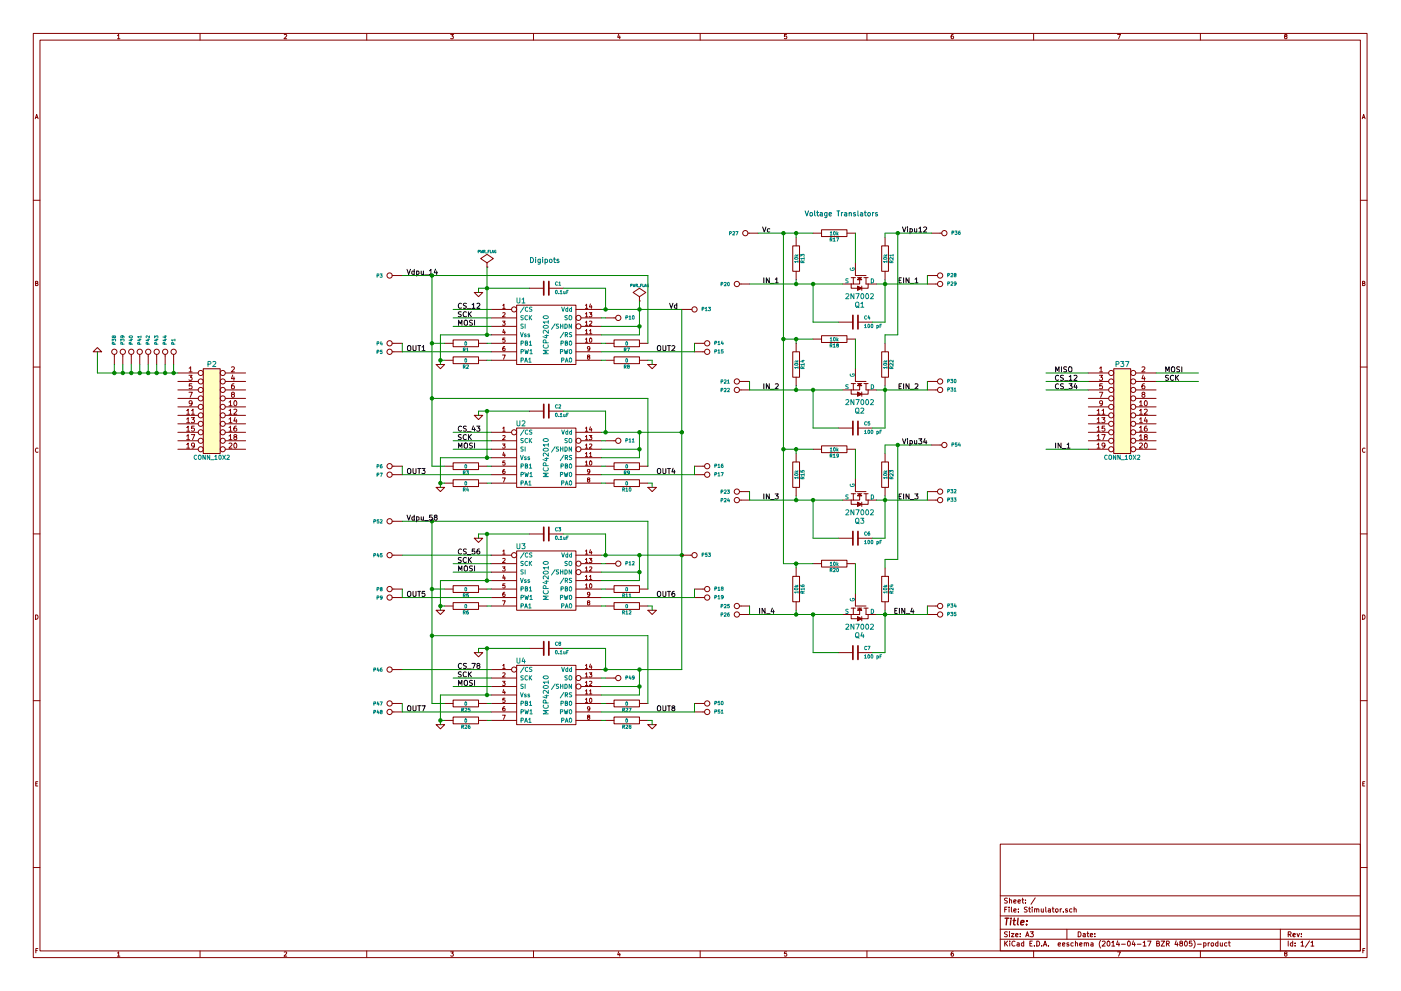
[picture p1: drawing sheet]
EESchema Schematic File Version 2
LIBS:power
LIBS:device
LIBS:transistors
LIBS:conn
LIBS:linear
LIBS:regul
LIBS:74xx
LIBS:cmos4000
LIBS:adc-dac
LIBS:memory
LIBS:xilinx
LIBS:special
LIBS:microcontrollers
LIBS:dsp
LIBS:microchip
LIBS:analog_switches
LIBS:motorola
LIBS:texas
LIBS:intel
LIBS:audio
LIBS:interface
LIBS:digital-audio
LIBS:philips
LIBS:display
LIBS:cypress
LIBS:siliconi
LIBS:opto
LIBS:atmel
LIBS:contrib
LIBS:valves
LIBS:ECUStimS
LIBS:Stimulator-cache
EELAYER 24 0
EELAYER END
$Descr A3 16535 11693
encoding utf-8
Sheet 1 1
Title ""
Date ""
Rev ""
Comp ""
Comment1 ""
Comment2 ""
Comment3 ""
Comment4 ""
$EndDescr
$Comp
L 2N7002 Q1
U 1 1
P 10150 3350
F 0 "Q1" V 10400 3350 60  0000 C CNN
F 1 "2N7002" V 10300 3350 60  0000 C CNN
F 2 "" H 10150 3350 60  0000 C CNN
F 3 "" H 10150 3350 60  0000 C CNN
	1    10150 3350
	0    1    1    0   
$EndComp
$Comp
L R R13
U 1 1
P 9400 3050
F 0 "R13" V 9480 3050 40  0000 C CNN
F 1 "10k" V 9407 3051 40  0000 C CNN
F 2 "" V 9330 3050 30  0000 C CNN
F 3 "" H 9400 3050 30  0000 C CNN
	1    9400 3050
	1    0    0    1   
$EndComp
Text Label 9200 3350 2    60   ~ 0
IN_1
Text Label 10850 3350 2    60   ~ 0
EIN_1
$Comp
L 2N7002 Q2
U 1 1
P 10150 4600
F 0 "Q2" V 10400 4600 60  0000 C CNN
F 1 "2N7002" V 10300 4600 60  0000 C CNN
F 2 "" H 10150 4600 60  0000 C CNN
F 3 "" H 10150 4600 60  0000 C CNN
	1    10150 4600
	0    1    1    0   
$EndComp
$Comp
L R R14
U 1 1
P 9400 4300
F 0 "R14" V 9480 4300 40  0000 C CNN
F 1 "10k" V 9407 4301 40  0000 C CNN
F 2 "" V 9330 4300 30  0000 C CNN
F 3 "" H 9400 4300 30  0000 C CNN
	1    9400 4300
	1    0    0    1   
$EndComp
Text Label 9200 4600 2    60   ~ 0
IN_2
Text Label 10850 4600 2    60   ~ 0
EIN_2
$Comp
L 2N7002 Q3
U 1 1
P 10150 5900
F 0 "Q3" V 10400 5900 60  0000 C CNN
F 1 "2N7002" V 10300 5900 60  0000 C CNN
F 2 "" H 10150 5900 60  0000 C CNN
F 3 "" H 10150 5900 60  0000 C CNN
	1    10150 5900
	0    1    1    0   
$EndComp
$Comp
L R R15
U 1 1
P 9400 5600
F 0 "R15" V 9480 5600 40  0000 C CNN
F 1 "10k" V 9407 5601 40  0000 C CNN
F 2 "" V 9330 5600 30  0000 C CNN
F 3 "" H 9400 5600 30  0000 C CNN
	1    9400 5600
	1    0    0    1   
$EndComp
Text Label 9200 5900 2    60   ~ 0
IN_3
Text Label 10850 5900 2    60   ~ 0
EIN_3
$Comp
L 2N7002 Q4
U 1 1
P 10150 7250
F 0 "Q4" V 10400 7250 60  0000 C CNN
F 1 "2N7002" V 10300 7250 60  0000 C CNN
F 2 "" H 10150 7250 60  0000 C CNN
F 3 "" H 10150 7250 60  0000 C CNN
	1    10150 7250
	0    1    1    0   
$EndComp
$Comp
L R R20
U 1 1
P 9850 6650
F 0 "R20" V 9930 6650 40  0000 C CNN
F 1 "10k" V 9857 6651 40  0000 C CNN
F 2 "" V 9780 6650 30  0000 C CNN
F 3 "" H 9850 6650 30  0000 C CNN
	1    9850 6650
	0    -1   1    0   
$EndComp
$Comp
L R R16
U 1 1
P 9400 6950
F 0 "R16" V 9480 6950 40  0000 C CNN
F 1 "10k" V 9407 6951 40  0000 C CNN
F 2 "" V 9330 6950 30  0000 C CNN
F 3 "" H 9400 6950 30  0000 C CNN
	1    9400 6950
	1    0    0    1   
$EndComp
Text Label 9150 7250 2    60   ~ 0
IN_4
Text Label 10800 7250 2    60   ~ 0
EIN_4
$Comp
L MCP42010 U1
U 1 1
P 6450 3950
F 0 "U1" H 6150 4350 60  0000 C CNN
F 1 "MCP42010" V 6450 3950 60  0000 C CNN
F 2 "" H 6450 3950 60  0000 C CNN
F 3 "" H 6450 3950 60  0000 C CNN
	1    6450 3950
	1    0    0    -1  
$EndComp
Text Label 9100 2750 2    60   ~ 0
Vc
$Comp
L C C1
U 1 1
P 6450 3400
F 0 "C1" V 6400 3500 40  0000 L CNN
F 1 "0.1uF" V 6500 3500 40  0000 L CNN
F 2 "" H 6488 3250 30  0000 C CNN
F 3 "" H 6450 3400 60  0000 C CNN
	1    6450 3400
	0    1    1    0   
$EndComp
$Comp
L GND #PWR01
U 1 1
P 5200 4300
F 0 "#PWR01" H 5200 4300 30  0001 C CNN
F 1 "GND" H 5200 4230 30  0001 C CNN
F 2 "" H 5200 4300 60  0000 C CNN
F 3 "" H 5200 4300 60  0000 C CNN
	1    5200 4300
	1    0    0    -1  
$EndComp
$Comp
L GND #PWR02
U 1 1
P 7700 4300
F 0 "#PWR02" H 7700 4300 30  0001 C CNN
F 1 "GND" H 7700 4230 30  0001 C CNN
F 2 "" H 7700 4300 60  0000 C CNN
F 3 "" H 7700 4300 60  0000 C CNN
	1    7700 4300
	1    0    0    -1  
$EndComp
$Comp
L MCP42010 U2
U 1 1
P 6450 5400
F 0 "U2" H 6150 5800 60  0000 C CNN
F 1 "MCP42010" V 6450 5400 60  0000 C CNN
F 2 "" H 6450 5400 60  0000 C CNN
F 3 "" H 6450 5400 60  0000 C CNN
	1    6450 5400
	1    0    0    -1  
$EndComp
$Comp
L GND #PWR03
U 1 1
P 5200 5750
F 0 "#PWR03" H 5200 5750 30  0001 C CNN
F 1 "GND" H 5200 5680 30  0001 C CNN
F 2 "" H 5200 5750 60  0000 C CNN
F 3 "" H 5200 5750 60  0000 C CNN
	1    5200 5750
	1    0    0    -1  
$EndComp
$Comp
L GND #PWR04
U 1 1
P 7700 5750
F 0 "#PWR04" H 7700 5750 30  0001 C CNN
F 1 "GND" H 7700 5680 30  0001 C CNN
F 2 "" H 7700 5750 60  0000 C CNN
F 3 "" H 7700 5750 60  0000 C CNN
	1    7700 5750
	1    0    0    -1  
$EndComp
$Comp
L MCP42010 U3
U 1 1
P 6450 6850
F 0 "U3" H 6150 7250 60  0000 C CNN
F 1 "MCP42010" V 6450 6850 60  0000 C CNN
F 2 "" H 6450 6850 60  0000 C CNN
F 3 "" H 6450 6850 60  0000 C CNN
	1    6450 6850
	1    0    0    -1  
$EndComp
$Comp
L GND #PWR05
U 1 1
P 5200 7200
F 0 "#PWR05" H 5200 7200 30  0001 C CNN
F 1 "GND" H 5200 7130 30  0001 C CNN
F 2 "" H 5200 7200 60  0000 C CNN
F 3 "" H 5200 7200 60  0000 C CNN
	1    5200 7200
	1    0    0    -1  
$EndComp
$Comp
L GND #PWR06
U 1 1
P 7700 7200
F 0 "#PWR06" H 7700 7200 30  0001 C CNN
F 1 "GND" H 7700 7130 30  0001 C CNN
F 2 "" H 7700 7200 60  0000 C CNN
F 3 "" H 7700 7200 60  0000 C CNN
	1    7700 7200
	1    0    0    -1  
$EndComp
Text Label 5400 3750 0    60   ~ 0
SCK
Text Label 5400 3850 0    60   ~ 0
MOSI
Text Label 5400 5200 0    60   ~ 0
SCK
Text Label 5400 5300 0    60   ~ 0
MOSI
Text Label 5400 6650 0    60   ~ 0
SCK
Text Label 5400 6750 0    60   ~ 0
MOSI
Text Label 5400 3650 0    60   ~ 0
CS_12
Text Label 5400 5100 0    60   ~ 0
CS_43
Text Label 5400 6550 0    60   ~ 0
CS_56
$Comp
L GND #PWR07
U 1 1
P 5650 3450
F 0 "#PWR07" H 5650 3450 30  0001 C CNN
F 1 "GND" H 5650 3380 30  0001 C CNN
F 2 "" H 5650 3450 60  0000 C CNN
F 3 "" H 5650 3450 60  0000 C CNN
	1    5650 3450
	1    0    0    -1  
$EndComp
$Comp
L GND #PWR08
U 1 1
P 5650 4900
F 0 "#PWR08" H 5650 4900 30  0001 C CNN
F 1 "GND" H 5650 4830 30  0001 C CNN
F 2 "" H 5650 4900 60  0000 C CNN
F 3 "" H 5650 4900 60  0000 C CNN
	1    5650 4900
	1    0    0    -1  
$EndComp
$Comp
L GND #PWR09
U 1 1
P 5650 6350
F 0 "#PWR09" H 5650 6350 30  0001 C CNN
F 1 "GND" H 5650 6280 30  0001 C CNN
F 2 "" H 5650 6350 60  0000 C CNN
F 3 "" H 5650 6350 60  0000 C CNN
	1    5650 6350
	1    0    0    -1  
$EndComp
Text Label 10650 2750 0    60   ~ 0
Vipu12
Text Label 4800 4150 0    60   ~ 0
OUT1
Text Label 7750 4150 0    60   ~ 0
OUT2
Text Label 4800 5600 0    60   ~ 0
OUT3
Text Label 7750 5600 0    60   ~ 0
OUT4
Text Label 4800 7050 0    60   ~ 0
OUT5
Text Label 7750 7050 0    60   ~ 0
OUT6
Text Label 7900 3650 0    60   ~ 0
Vd
Text Label 4800 3250 0    60   ~ 0
Vdpu_14
Text Notes 9500 2550 0    60   ~ 0
Voltage Translators
Text Notes 6250 3100 0    60   ~ 0
Digipots
$Comp
L R R19
U 1 1
P 9850 5300
F 0 "R19" V 9930 5300 40  0000 C CNN
F 1 "10k" V 9857 5301 40  0000 C CNN
F 2 "" V 9780 5300 30  0000 C CNN
F 3 "" H 9850 5300 30  0000 C CNN
	1    9850 5300
	0    -1   1    0   
$EndComp
$Comp
L R R18
U 1 1
P 9850 4000
F 0 "R18" V 9930 4000 40  0000 C CNN
F 1 "10k" V 9857 4001 40  0000 C CNN
F 2 "" V 9780 4000 30  0000 C CNN
F 3 "" H 9850 4000 30  0000 C CNN
	1    9850 4000
	0    -1   1    0   
$EndComp
$Comp
L R R17
U 1 1
P 9850 2750
F 0 "R17" V 9930 2750 40  0000 C CNN
F 1 "10k" V 9857 2751 40  0000 C CNN
F 2 "" V 9780 2750 30  0000 C CNN
F 3 "" H 9850 2750 30  0000 C CNN
	1    9850 2750
	0    -1   1    0   
$EndComp
$Comp
L R R24
U 1 1
P 10450 6950
F 0 "R24" V 10530 6950 40  0000 C CNN
F 1 "10k" V 10457 6951 40  0000 C CNN
F 2 "" V 10380 6950 30  0000 C CNN
F 3 "" H 10450 6950 30  0000 C CNN
	1    10450 6950
	1    0    0    1   
$EndComp
$Comp
L R R23
U 1 1
P 10450 5600
F 0 "R23" V 10530 5600 40  0000 C CNN
F 1 "10k" V 10457 5601 40  0000 C CNN
F 2 "" V 10380 5600 30  0000 C CNN
F 3 "" H 10450 5600 30  0000 C CNN
	1    10450 5600
	1    0    0    1   
$EndComp
$Comp
L R R22
U 1 1
P 10450 4300
F 0 "R22" V 10530 4300 40  0000 C CNN
F 1 "10k" V 10457 4301 40  0000 C CNN
F 2 "" V 10380 4300 30  0000 C CNN
F 3 "" H 10450 4300 30  0000 C CNN
	1    10450 4300
	1    0    0    1   
$EndComp
$Comp
L R R21
U 1 1
P 10450 3050
F 0 "R21" V 10530 3050 40  0000 C CNN
F 1 "10k" V 10457 3051 40  0000 C CNN
F 2 "" V 10380 3050 30  0000 C CNN
F 3 "" H 10450 3050 30  0000 C CNN
	1    10450 3050
	1    0    0    1   
$EndComp
$Comp
L R R1
U 1 1
P 5500 4050
F 0 "R1" V 5580 4050 40  0000 C CNN
F 1 "0" V 5507 4051 40  0000 C CNN
F 2 "" V 5430 4050 30  0000 C CNN
F 3 "" H 5500 4050 30  0000 C CNN
	1    5500 4050
	0    -1   1    0   
$EndComp
$Comp
L C C2
U 1 1
P 6450 4850
F 0 "C2" V 6400 4950 40  0000 L CNN
F 1 "0.1uF" V 6500 4950 40  0000 L CNN
F 2 "" H 6488 4700 30  0000 C CNN
F 3 "" H 6450 4850 60  0000 C CNN
	1    6450 4850
	0    1    1    0   
$EndComp
$Comp
L C C3
U 1 1
P 6450 6300
F 0 "C3" V 6400 6400 40  0000 L CNN
F 1 "0.1uF" V 6500 6400 40  0000 L CNN
F 2 "" H 6488 6150 30  0000 C CNN
F 3 "" H 6450 6300 60  0000 C CNN
	1    6450 6300
	0    1    1    0   
$EndComp
$Comp
L R R2
U 1 1
P 5500 4250
F 0 "R2" V 5580 4250 40  0000 C CNN
F 1 "0" V 5507 4251 40  0000 C CNN
F 2 "" V 5430 4250 30  0000 C CNN
F 3 "" H 5500 4250 30  0000 C CNN
	1    5500 4250
	0    -1   1    0   
$EndComp
$Comp
L R R8
U 1 1
P 7400 4250
F 0 "R8" V 7480 4250 40  0000 C CNN
F 1 "0" V 7407 4251 40  0000 C CNN
F 2 "" V 7330 4250 30  0000 C CNN
F 3 "" H 7400 4250 30  0000 C CNN
	1    7400 4250
	0    -1   1    0   
$EndComp
$Comp
L R R7
U 1 1
P 7400 4050
F 0 "R7" V 7480 4050 40  0000 C CNN
F 1 "0" V 7407 4051 40  0000 C CNN
F 2 "" V 7330 4050 30  0000 C CNN
F 3 "" H 7400 4050 30  0000 C CNN
	1    7400 4050
	0    -1   1    0   
$EndComp
$Comp
L R R3
U 1 1
P 5500 5500
F 0 "R3" V 5580 5500 40  0000 C CNN
F 1 "0" V 5507 5501 40  0000 C CNN
F 2 "" V 5430 5500 30  0000 C CNN
F 3 "" H 5500 5500 30  0000 C CNN
	1    5500 5500
	0    -1   1    0   
$EndComp
$Comp
L R R4
U 1 1
P 5500 5700
F 0 "R4" V 5580 5700 40  0000 C CNN
F 1 "0" V 5507 5701 40  0000 C CNN
F 2 "" V 5430 5700 30  0000 C CNN
F 3 "" H 5500 5700 30  0000 C CNN
	1    5500 5700
	0    -1   1    0   
$EndComp
$Comp
L R R9
U 1 1
P 7400 5500
F 0 "R9" V 7480 5500 40  0000 C CNN
F 1 "0" V 7407 5501 40  0000 C CNN
F 2 "" V 7330 5500 30  0000 C CNN
F 3 "" H 7400 5500 30  0000 C CNN
	1    7400 5500
	0    -1   1    0   
$EndComp
$Comp
L R R10
U 1 1
P 7400 5700
F 0 "R10" V 7480 5700 40  0000 C CNN
F 1 "0" V 7407 5701 40  0000 C CNN
F 2 "" V 7330 5700 30  0000 C CNN
F 3 "" H 7400 5700 30  0000 C CNN
	1    7400 5700
	0    -1   1    0   
$EndComp
$Comp
L R R5
U 1 1
P 5500 6950
F 0 "R5" V 5580 6950 40  0000 C CNN
F 1 "0" V 5507 6951 40  0000 C CNN
F 2 "" V 5430 6950 30  0000 C CNN
F 3 "" H 5500 6950 30  0000 C CNN
	1    5500 6950
	0    -1   1    0   
$EndComp
$Comp
L R R6
U 1 1
P 5500 7150
F 0 "R6" V 5580 7150 40  0000 C CNN
F 1 "0" V 5507 7151 40  0000 C CNN
F 2 "" V 5430 7150 30  0000 C CNN
F 3 "" H 5500 7150 30  0000 C CNN
	1    5500 7150
	0    -1   1    0   
$EndComp
$Comp
L R R12
U 1 1
P 7400 7150
F 0 "R12" V 7480 7150 40  0000 C CNN
F 1 "0" V 7407 7151 40  0000 C CNN
F 2 "" V 7330 7150 30  0000 C CNN
F 3 "" H 7400 7150 30  0000 C CNN
	1    7400 7150
	0    -1   1    0   
$EndComp
$Comp
L R R11
U 1 1
P 7400 6950
F 0 "R11" V 7480 6950 40  0000 C CNN
F 1 "0" V 7407 6951 40  0000 C CNN
F 2 "" V 7330 6950 30  0000 C CNN
F 3 "" H 7400 6950 30  0000 C CNN
	1    7400 6950
	0    -1   1    0   
$EndComp
$Comp
L PWR_FLAG #FLG010
U 1 1
P 7550 3550
F 0 "#FLG010" H 7550 3645 30  0001 C CNN
F 1 "PWR_FLAG" H 7550 3730 30  0000 C CNN
F 2 "" H 7550 3550 60  0000 C CNN
F 3 "" H 7550 3550 60  0000 C CNN
	1    7550 3550
	1    0    0    -1  
$EndComp
$Comp
L PWR_FLAG #FLG011
U 1 1
P 5750 3150
F 0 "#FLG011" H 5750 3245 30  0001 C CNN
F 1 "PWR_FLAG" H 5750 3330 30  0000 C CNN
F 2 "" H 5750 3150 60  0000 C CNN
F 3 "" H 5750 3150 60  0000 C CNN
	1    5750 3150
	1    0    0    -1  
$EndComp
$Comp
L CONN_10X2 P2
U 1 1
P 2500 4850
F 0 "P2" H 2500 5400 60  0000 C CNN
F 1 "CONN_10X2" H 2500 4300 50  0000 C CNN
F 2 "" H 2500 4850 60  0000 C CNN
F 3 "" H 2500 4850 60  0000 C CNN
	1    2500 4850
	1    0    0    -1  
$EndComp
$Comp
L CONN_10X2 P37
U 1 1
P 13250 4850
F 0 "P37" H 13250 5400 60  0000 C CNN
F 1 "CONN_10X2" H 13250 4300 50  0000 C CNN
F 2 "" H 13250 4850 60  0000 C CNN
F 3 "" H 13250 4850 60  0000 C CNN
	1    13250 4850
	1    0    0    -1  
$EndComp
Text Label 12450 4400 0    60   ~ 0
MISO
Text Label 12450 4500 0    60   ~ 0
CS_12
Text Label 12450 4600 0    60   ~ 0
CS_34
Text Label 13750 4400 0    60   ~ 0
MOSI
$Comp
L C C4
U 1 1
P 10100 3800
F 0 "C4" V 10050 3900 40  0000 L CNN
F 1 "100 pF" V 10150 3900 40  0000 L CNN
F 2 "" H 10138 3650 30  0000 C CNN
F 3 "" H 10100 3800 60  0000 C CNN
	1    10100 3800
	0    1    1    0   
$EndComp
$Comp
L C C5
U 1 1
P 10100 5050
F 0 "C5" V 10050 5150 40  0000 L CNN
F 1 "100 pF" V 10150 5150 40  0000 L CNN
F 2 "" H 10138 4900 30  0000 C CNN
F 3 "" H 10100 5050 60  0000 C CNN
	1    10100 5050
	0    1    1    0   
$EndComp
$Comp
L C C6
U 1 1
P 10100 6350
F 0 "C6" V 10050 6450 40  0000 L CNN
F 1 "100 pF" V 10150 6450 40  0000 L CNN
F 2 "" H 10138 6200 30  0000 C CNN
F 3 "" H 10100 6350 60  0000 C CNN
	1    10100 6350
	0    1    1    0   
$EndComp
$Comp
L C C7
U 1 1
P 10100 7700
F 0 "C7" V 10050 7800 40  0000 L CNN
F 1 "100 pF" V 10150 7800 40  0000 L CNN
F 2 "" H 10138 7550 30  0000 C CNN
F 3 "" H 10100 7700 60  0000 C CNN
	1    10100 7700
	0    1    1    0   
$EndComp
Text Label 13750 4500 0    60   ~ 0
SCK
Text Label 12450 5300 0    60   ~ 0
IN_1
$Comp
L CONN_1 P10
U 1 1
P 7300 3750
F 0 "P10" H 7380 3750 40  0000 L CNN
F 1 "CONN_1" H 7300 3805 30  0001 C CNN
F 2 "" H 7300 3750 60  0000 C CNN
F 3 "" H 7300 3750 60  0000 C CNN
	1    7300 3750
	1    0    0    -1  
$EndComp
$Comp
L CONN_1 P11
U 1 1
P 7300 5200
F 0 "P11" H 7380 5200 40  0000 L CNN
F 1 "CONN_1" H 7300 5255 30  0001 C CNN
F 2 "" H 7300 5200 60  0000 C CNN
F 3 "" H 7300 5200 60  0000 C CNN
	1    7300 5200
	1    0    0    -1  
$EndComp
$Comp
L CONN_1 P12
U 1 1
P 7300 6650
F 0 "P12" H 7380 6650 40  0000 L CNN
F 1 "CONN_1" H 7300 6705 30  0001 C CNN
F 2 "" H 7300 6650 60  0000 C CNN
F 3 "" H 7300 6650 60  0000 C CNN
	1    7300 6650
	1    0    0    -1  
$EndComp
$Comp
L CONN_1 P36
U 1 1
P 11150 2750
F 0 "P36" H 11230 2750 40  0000 L CNN
F 1 "CONN_1" H 11150 2805 30  0001 C CNN
F 2 "" H 11150 2750 60  0000 C CNN
F 3 "" H 11150 2750 60  0000 C CNN
	1    11150 2750
	1    0    0    -1  
$EndComp
$Comp
L CONN_1 P27
U 1 1
P 8800 2750
F 0 "P27" H 8880 2750 40  0000 L CNN
F 1 "CONN_1" H 8800 2805 30  0001 C CNN
F 2 "" H 8800 2750 60  0000 C CNN
F 3 "" H 8800 2750 60  0000 C CNN
	1    8800 2750
	-1   0    0    1   
$EndComp
$Comp
L CONN_1 P3
U 1 1
P 4600 3250
F 0 "P3" H 4680 3250 40  0000 L CNN
F 1 "CONN_1" H 4600 3305 30  0001 C CNN
F 2 "" H 4600 3250 60  0000 C CNN
F 3 "" H 4600 3250 60  0000 C CNN
	1    4600 3250
	-1   0    0    1   
$EndComp
$Comp
L CONN_1 P13
U 1 1
P 8200 3650
F 0 "P13" H 8280 3650 40  0000 L CNN
F 1 "CONN_1" H 8200 3705 30  0001 C CNN
F 2 "" H 8200 3650 60  0000 C CNN
F 3 "" H 8200 3650 60  0000 C CNN
	1    8200 3650
	1    0    0    -1  
$EndComp
$Comp
L GND #PWR012
U 1 1
P 1150 4150
F 0 "#PWR012" H 1150 4150 30  0001 C CNN
F 1 "GND" H 1150 4080 30  0001 C CNN
F 2 "" H 1150 4150 60  0000 C CNN
F 3 "" H 1150 4150 60  0000 C CNN
	1    1150 4150
	-1   0    0    1   
$EndComp
$Comp
L CONN_1 P29
U 1 1
P 11100 3350
F 0 "P29" H 11180 3350 40  0000 L CNN
F 1 "CONN_1" H 11100 3405 30  0001 C CNN
F 2 "" H 11100 3350 60  0000 C CNN
F 3 "" H 11100 3350 60  0000 C CNN
	1    11100 3350
	1    0    0    -1  
$EndComp
$Comp
L CONN_1 P28
U 1 1
P 11100 3250
F 0 "P28" H 11180 3250 40  0000 L CNN
F 1 "CONN_1" H 11100 3305 30  0001 C CNN
F 2 "" H 11100 3250 60  0000 C CNN
F 3 "" H 11100 3250 60  0000 C CNN
	1    11100 3250
	1    0    0    -1  
$EndComp
$Comp
L CONN_1 P31
U 1 1
P 11100 4600
F 0 "P31" H 11180 4600 40  0000 L CNN
F 1 "CONN_1" H 11100 4655 30  0001 C CNN
F 2 "" H 11100 4600 60  0000 C CNN
F 3 "" H 11100 4600 60  0000 C CNN
	1    11100 4600
	1    0    0    -1  
$EndComp
$Comp
L CONN_1 P30
U 1 1
P 11100 4500
F 0 "P30" H 11180 4500 40  0000 L CNN
F 1 "CONN_1" H 11100 4555 30  0001 C CNN
F 2 "" H 11100 4500 60  0000 C CNN
F 3 "" H 11100 4500 60  0000 C CNN
	1    11100 4500
	1    0    0    -1  
$EndComp
$Comp
L CONN_1 P33
U 1 1
P 11100 5900
F 0 "P33" H 11180 5900 40  0000 L CNN
F 1 "CONN_1" H 11100 5955 30  0001 C CNN
F 2 "" H 11100 5900 60  0000 C CNN
F 3 "" H 11100 5900 60  0000 C CNN
	1    11100 5900
	1    0    0    -1  
$EndComp
$Comp
L CONN_1 P32
U 1 1
P 11100 5800
F 0 "P32" H 11180 5800 40  0000 L CNN
F 1 "CONN_1" H 11100 5855 30  0001 C CNN
F 2 "" H 11100 5800 60  0000 C CNN
F 3 "" H 11100 5800 60  0000 C CNN
	1    11100 5800
	1    0    0    -1  
$EndComp
$Comp
L CONN_1 P35
U 1 1
P 11100 7250
F 0 "P35" H 11180 7250 40  0000 L CNN
F 1 "CONN_1" H 11100 7305 30  0001 C CNN
F 2 "" H 11100 7250 60  0000 C CNN
F 3 "" H 11100 7250 60  0000 C CNN
	1    11100 7250
	1    0    0    -1  
$EndComp
$Comp
L CONN_1 P34
U 1 1
P 11100 7150
F 0 "P34" H 11180 7150 40  0000 L CNN
F 1 "CONN_1" H 11100 7205 30  0001 C CNN
F 2 "" H 11100 7150 60  0000 C CNN
F 3 "" H 11100 7150 60  0000 C CNN
	1    11100 7150
	1    0    0    -1  
$EndComp
$Comp
L CONN_1 P1
U 1 1
P 2050 4150
F 0 "P1" H 2130 4150 40  0000 L CNN
F 1 "CONN_1" H 2050 4205 30  0001 C CNN
F 2 "" H 2050 4150 60  0000 C CNN
F 3 "" H 2050 4150 60  0000 C CNN
	1    2050 4150
	0    -1   -1   0   
$EndComp
$Comp
L CONN_1 P15
U 1 1
P 8350 4150
F 0 "P15" H 8430 4150 40  0000 L CNN
F 1 "CONN_1" H 8350 4205 30  0001 C CNN
F 2 "" H 8350 4150 60  0000 C CNN
F 3 "" H 8350 4150 60  0000 C CNN
	1    8350 4150
	1    0    0    -1  
$EndComp
$Comp
L CONN_1 P17
U 1 1
P 8350 5600
F 0 "P17" H 8430 5600 40  0000 L CNN
F 1 "CONN_1" H 8350 5655 30  0001 C CNN
F 2 "" H 8350 5600 60  0000 C CNN
F 3 "" H 8350 5600 60  0000 C CNN
	1    8350 5600
	1    0    0    -1  
$EndComp
$Comp
L CONN_1 P19
U 1 1
P 8350 7050
F 0 "P19" H 8430 7050 40  0000 L CNN
F 1 "CONN_1" H 8350 7105 30  0001 C CNN
F 2 "" H 8350 7050 60  0000 C CNN
F 3 "" H 8350 7050 60  0000 C CNN
	1    8350 7050
	1    0    0    -1  
$EndComp
$Comp
L CONN_1 P5
U 1 1
P 4600 4150
F 0 "P5" H 4680 4150 40  0000 L CNN
F 1 "CONN_1" H 4600 4205 30  0001 C CNN
F 2 "" H 4600 4150 60  0000 C CNN
F 3 "" H 4600 4150 60  0000 C CNN
	1    4600 4150
	-1   0    0    1   
$EndComp
$Comp
L CONN_1 P7
U 1 1
P 4600 5600
F 0 "P7" H 4680 5600 40  0000 L CNN
F 1 "CONN_1" H 4600 5655 30  0001 C CNN
F 2 "" H 4600 5600 60  0000 C CNN
F 3 "" H 4600 5600 60  0000 C CNN
	1    4600 5600
	-1   0    0    1   
$EndComp
$Comp
L CONN_1 P9
U 1 1
P 4600 7050
F 0 "P9" H 4680 7050 40  0000 L CNN
F 1 "CONN_1" H 4600 7105 30  0001 C CNN
F 2 "" H 4600 7050 60  0000 C CNN
F 3 "" H 4600 7050 60  0000 C CNN
	1    4600 7050
	-1   0    0    1   
$EndComp
$Comp
L CONN_1 P20
U 1 1
P 8700 3350
F 0 "P20" H 8780 3350 40  0000 L CNN
F 1 "CONN_1" H 8700 3405 30  0001 C CNN
F 2 "" H 8700 3350 60  0000 C CNN
F 3 "" H 8700 3350 60  0000 C CNN
	1    8700 3350
	-1   0    0    1   
$EndComp
$Comp
L CONN_1 P22
U 1 1
P 8700 4600
F 0 "P22" H 8780 4600 40  0000 L CNN
F 1 "CONN_1" H 8700 4655 30  0001 C CNN
F 2 "" H 8700 4600 60  0000 C CNN
F 3 "" H 8700 4600 60  0000 C CNN
	1    8700 4600
	-1   0    0    1   
$EndComp
$Comp
L CONN_1 P24
U 1 1
P 8700 5900
F 0 "P24" H 8780 5900 40  0000 L CNN
F 1 "CONN_1" H 8700 5955 30  0001 C CNN
F 2 "" H 8700 5900 60  0000 C CNN
F 3 "" H 8700 5900 60  0000 C CNN
	1    8700 5900
	-1   0    0    1   
$EndComp
$Comp
L CONN_1 P26
U 1 1
P 8700 7250
F 0 "P26" H 8780 7250 40  0000 L CNN
F 1 "CONN_1" H 8700 7305 30  0001 C CNN
F 2 "" H 8700 7250 60  0000 C CNN
F 3 "" H 8700 7250 60  0000 C CNN
	1    8700 7250
	-1   0    0    1   
$EndComp
$Comp
L CONN_1 P21
U 1 1
P 8700 4500
F 0 "P21" H 8780 4500 40  0000 L CNN
F 1 "CONN_1" H 8700 4555 30  0001 C CNN
F 2 "" H 8700 4500 60  0000 C CNN
F 3 "" H 8700 4500 60  0000 C CNN
	1    8700 4500
	-1   0    0    1   
$EndComp
$Comp
L CONN_1 P23
U 1 1
P 8700 5800
F 0 "P23" H 8780 5800 40  0000 L CNN
F 1 "CONN_1" H 8700 5855 30  0001 C CNN
F 2 "" H 8700 5800 60  0000 C CNN
F 3 "" H 8700 5800 60  0000 C CNN
	1    8700 5800
	-1   0    0    1   
$EndComp
$Comp
L CONN_1 P25
U 1 1
P 8700 7150
F 0 "P25" H 8780 7150 40  0000 L CNN
F 1 "CONN_1" H 8700 7205 30  0001 C CNN
F 2 "" H 8700 7150 60  0000 C CNN
F 3 "" H 8700 7150 60  0000 C CNN
	1    8700 7150
	-1   0    0    1   
$EndComp
$Comp
L CONN_1 P4
U 1 1
P 4600 4050
F 0 "P4" H 4680 4050 40  0000 L CNN
F 1 "CONN_1" H 4600 4105 30  0001 C CNN
F 2 "" H 4600 4050 60  0000 C CNN
F 3 "" H 4600 4050 60  0000 C CNN
	1    4600 4050
	-1   0    0    1   
$EndComp
$Comp
L CONN_1 P6
U 1 1
P 4600 5500
F 0 "P6" H 4680 5500 40  0000 L CNN
F 1 "CONN_1" H 4600 5555 30  0001 C CNN
F 2 "" H 4600 5500 60  0000 C CNN
F 3 "" H 4600 5500 60  0000 C CNN
	1    4600 5500
	-1   0    0    1   
$EndComp
$Comp
L CONN_1 P8
U 1 1
P 4600 6950
F 0 "P8" H 4680 6950 40  0000 L CNN
F 1 "CONN_1" H 4600 7005 30  0001 C CNN
F 2 "" H 4600 6950 60  0000 C CNN
F 3 "" H 4600 6950 60  0000 C CNN
	1    4600 6950
	-1   0    0    1   
$EndComp
$Comp
L CONN_1 P18
U 1 1
P 8350 6950
F 0 "P18" H 8430 6950 40  0000 L CNN
F 1 "CONN_1" H 8350 7005 30  0001 C CNN
F 2 "" H 8350 6950 60  0000 C CNN
F 3 "" H 8350 6950 60  0000 C CNN
	1    8350 6950
	1    0    0    -1  
$EndComp
$Comp
L CONN_1 P16
U 1 1
P 8350 5500
F 0 "P16" H 8430 5500 40  0000 L CNN
F 1 "CONN_1" H 8350 5555 30  0001 C CNN
F 2 "" H 8350 5500 60  0000 C CNN
F 3 "" H 8350 5500 60  0000 C CNN
	1    8350 5500
	1    0    0    -1  
$EndComp
$Comp
L CONN_1 P14
U 1 1
P 8350 4050
F 0 "P14" H 8430 4050 40  0000 L CNN
F 1 "CONN_1" H 8350 4105 30  0001 C CNN
F 2 "" H 8350 4050 60  0000 C CNN
F 3 "" H 8350 4050 60  0000 C CNN
	1    8350 4050
	1    0    0    -1  
$EndComp
$Comp
L MCP42010 U4
U 1 1
P 6450 8200
F 0 "U4" H 6150 8600 60  0000 C CNN
F 1 "MCP42010" V 6450 8200 60  0000 C CNN
F 2 "" H 6450 8200 60  0000 C CNN
F 3 "" H 6450 8200 60  0000 C CNN
	1    6450 8200
	1    0    0    -1  
$EndComp
$Comp
L GND #PWR013
U 1 1
P 5200 8550
F 0 "#PWR013" H 5200 8550 30  0001 C CNN
F 1 "GND" H 5200 8480 30  0001 C CNN
F 2 "" H 5200 8550 60  0000 C CNN
F 3 "" H 5200 8550 60  0000 C CNN
	1    5200 8550
	1    0    0    -1  
$EndComp
$Comp
L GND #PWR014
U 1 1
P 7700 8550
F 0 "#PWR014" H 7700 8550 30  0001 C CNN
F 1 "GND" H 7700 8480 30  0001 C CNN
F 2 "" H 7700 8550 60  0000 C CNN
F 3 "" H 7700 8550 60  0000 C CNN
	1    7700 8550
	1    0    0    -1  
$EndComp
Text Label 5400 8000 0    60   ~ 0
SCK
Text Label 5400 8100 0    60   ~ 0
MOSI
Text Label 5400 7900 0    60   ~ 0
CS_78
$Comp
L GND #PWR015
U 1 1
P 5650 7700
F 0 "#PWR015" H 5650 7700 30  0001 C CNN
F 1 "GND" H 5650 7630 30  0001 C CNN
F 2 "" H 5650 7700 60  0000 C CNN
F 3 "" H 5650 7700 60  0000 C CNN
	1    5650 7700
	1    0    0    -1  
$EndComp
Text Label 4800 8400 0    60   ~ 0
OUT7
Text Label 7750 8400 0    60   ~ 0
OUT8
$Comp
L C C8
U 1 1
P 6450 7650
F 0 "C8" V 6400 7750 40  0000 L CNN
F 1 "0.1uF" V 6500 7750 40  0000 L CNN
F 2 "" H 6488 7500 30  0000 C CNN
F 3 "" H 6450 7650 60  0000 C CNN
	1    6450 7650
	0    1    1    0   
$EndComp
$Comp
L R R25
U 1 1
P 5500 8300
F 0 "R25" V 5580 8300 40  0000 C CNN
F 1 "0" V 5507 8301 40  0000 C CNN
F 2 "" V 5430 8300 30  0000 C CNN
F 3 "" H 5500 8300 30  0000 C CNN
	1    5500 8300
	0    -1   1    0   
$EndComp
$Comp
L R R26
U 1 1
P 5500 8500
F 0 "R26" V 5580 8500 40  0000 C CNN
F 1 "0" V 5507 8501 40  0000 C CNN
F 2 "" V 5430 8500 30  0000 C CNN
F 3 "" H 5500 8500 30  0000 C CNN
	1    5500 8500
	0    -1   1    0   
$EndComp
$Comp
L R R28
U 1 1
P 7400 8500
F 0 "R28" V 7480 8500 40  0000 C CNN
F 1 "0" V 7407 8501 40  0000 C CNN
F 2 "" V 7330 8500 30  0000 C CNN
F 3 "" H 7400 8500 30  0000 C CNN
	1    7400 8500
	0    -1   1    0   
$EndComp
$Comp
L R R27
U 1 1
P 7400 8300
F 0 "R27" V 7480 8300 40  0000 C CNN
F 1 "0" V 7407 8301 40  0000 C CNN
F 2 "" V 7330 8300 30  0000 C CNN
F 3 "" H 7400 8300 30  0000 C CNN
	1    7400 8300
	0    -1   1    0   
$EndComp
$Comp
L CONN_1 P49
U 1 1
P 7300 8000
F 0 "P49" H 7380 8000 40  0000 L CNN
F 1 "CONN_1" H 7300 8055 30  0001 C CNN
F 2 "" H 7300 8000 60  0000 C CNN
F 3 "" H 7300 8000 60  0000 C CNN
	1    7300 8000
	1    0    0    -1  
$EndComp
$Comp
L CONN_1 P51
U 1 1
P 8350 8400
F 0 "P51" H 8430 8400 40  0000 L CNN
F 1 "CONN_1" H 8350 8455 30  0001 C CNN
F 2 "" H 8350 8400 60  0000 C CNN
F 3 "" H 8350 8400 60  0000 C CNN
	1    8350 8400
	1    0    0    -1  
$EndComp
$Comp
L CONN_1 P48
U 1 1
P 4600 8400
F 0 "P48" H 4680 8400 40  0000 L CNN
F 1 "CONN_1" H 4600 8455 30  0001 C CNN
F 2 "" H 4600 8400 60  0000 C CNN
F 3 "" H 4600 8400 60  0000 C CNN
	1    4600 8400
	-1   0    0    1   
$EndComp
$Comp
L CONN_1 P47
U 1 1
P 4600 8300
F 0 "P47" H 4680 8300 40  0000 L CNN
F 1 "CONN_1" H 4600 8355 30  0001 C CNN
F 2 "" H 4600 8300 60  0000 C CNN
F 3 "" H 4600 8300 60  0000 C CNN
	1    4600 8300
	-1   0    0    1   
$EndComp
$Comp
L CONN_1 P50
U 1 1
P 8350 8300
F 0 "P50" H 8430 8300 40  0000 L CNN
F 1 "CONN_1" H 8350 8355 30  0001 C CNN
F 2 "" H 8350 8300 60  0000 C CNN
F 3 "" H 8350 8300 60  0000 C CNN
	1    8350 8300
	1    0    0    -1  
$EndComp
$Comp
L CONN_1 P45
U 1 1
P 4600 6550
F 0 "P45" H 4680 6550 40  0000 L CNN
F 1 "CONN_1" H 4600 6605 30  0001 C CNN
F 2 "" H 4600 6550 60  0000 C CNN
F 3 "" H 4600 6550 60  0000 C CNN
	1    4600 6550
	-1   0    0    1   
$EndComp
$Comp
L CONN_1 P46
U 1 1
P 4600 7900
F 0 "P46" H 4680 7900 40  0000 L CNN
F 1 "CONN_1" H 4600 7955 30  0001 C CNN
F 2 "" H 4600 7900 60  0000 C CNN
F 3 "" H 4600 7900 60  0000 C CNN
	1    4600 7900
	-1   0    0    1   
$EndComp
$Comp
L CONN_1 P44
U 1 1
P 1950 4150
F 0 "P44" H 2030 4150 40  0000 L CNN
F 1 "CONN_1" H 1950 4205 30  0001 C CNN
F 2 "" H 1950 4150 60  0000 C CNN
F 3 "" H 1950 4150 60  0000 C CNN
	1    1950 4150
	0    -1   -1   0   
$EndComp
$Comp
L CONN_1 P43
U 1 1
P 1850 4150
F 0 "P43" H 1930 4150 40  0000 L CNN
F 1 "CONN_1" H 1850 4205 30  0001 C CNN
F 2 "" H 1850 4150 60  0000 C CNN
F 3 "" H 1850 4150 60  0000 C CNN
	1    1850 4150
	0    -1   -1   0   
$EndComp
$Comp
L CONN_1 P42
U 1 1
P 1750 4150
F 0 "P42" H 1830 4150 40  0000 L CNN
F 1 "CONN_1" H 1750 4205 30  0001 C CNN
F 2 "" H 1750 4150 60  0000 C CNN
F 3 "" H 1750 4150 60  0000 C CNN
	1    1750 4150
	0    -1   -1   0   
$EndComp
$Comp
L CONN_1 P41
U 1 1
P 1650 4150
F 0 "P41" H 1730 4150 40  0000 L CNN
F 1 "CONN_1" H 1650 4205 30  0001 C CNN
F 2 "" H 1650 4150 60  0000 C CNN
F 3 "" H 1650 4150 60  0000 C CNN
	1    1650 4150
	0    -1   -1   0   
$EndComp
$Comp
L CONN_1 P40
U 1 1
P 1550 4150
F 0 "P40" H 1630 4150 40  0000 L CNN
F 1 "CONN_1" H 1550 4205 30  0001 C CNN
F 2 "" H 1550 4150 60  0000 C CNN
F 3 "" H 1550 4150 60  0000 C CNN
	1    1550 4150
	0    -1   -1   0   
$EndComp
$Comp
L CONN_1 P39
U 1 1
P 1450 4150
F 0 "P39" H 1530 4150 40  0000 L CNN
F 1 "CONN_1" H 1450 4205 30  0001 C CNN
F 2 "" H 1450 4150 60  0000 C CNN
F 3 "" H 1450 4150 60  0000 C CNN
	1    1450 4150
	0    -1   -1   0   
$EndComp
$Comp
L CONN_1 P38
U 1 1
P 1350 4150
F 0 "P38" H 1430 4150 40  0000 L CNN
F 1 "CONN_1" H 1350 4205 30  0001 C CNN
F 2 "" H 1350 4150 60  0000 C CNN
F 3 "" H 1350 4150 60  0000 C CNN
	1    1350 4150
	0    -1   -1   0   
$EndComp
$Comp
L CONN_1 P52
U 1 1
P 4600 6150
F 0 "P52" H 4680 6150 40  0000 L CNN
F 1 "CONN_1" H 4600 6205 30  0001 C CNN
F 2 "" H 4600 6150 60  0000 C CNN
F 3 "" H 4600 6150 60  0000 C CNN
	1    4600 6150
	-1   0    0    1   
$EndComp
Wire Wire Line
	10100 3100 10100 2750
Wire Wire Line
	8850 3350 9950 3350
Wire Wire Line
	9400 3350 9400 3300
Wire Wire Line
	8950 2750 9600 2750
Connection ~ 9400 2750
Connection ~ 9400 3350
Wire Wire Line
	10100 4350 10100 4000
Wire Wire Line
	8850 4600 9950 4600
Wire Wire Line
	9400 4600 9400 4550
Wire Wire Line
	9250 4000 9600 4000
Connection ~ 9400 4000
Wire Wire Line
	10350 4600 10950 4600
Wire Wire Line
	10450 3950 10450 4050
Connection ~ 9400 4600
Connection ~ 10450 4600
Wire Wire Line
	10100 5650 10100 5300
Wire Wire Line
	8850 5900 9950 5900
Wire Wire Line
	9400 5900 9400 5850
Wire Wire Line
	9250 5300 9600 5300
Connection ~ 9400 5300
Wire Wire Line
	10450 5850 10450 6350
Wire Wire Line
	10350 5900 10950 5900
Wire Wire Line
	10450 5250 10450 5350
Connection ~ 9400 5900
Connection ~ 10450 5900
Wire Wire Line
	10100 7000 10100 6650
Wire Wire Line
	8850 7250 9950 7250
Wire Wire Line
	9400 7250 9400 7200
Connection ~ 9400 6650
Wire Wire Line
	10450 7200 10450 7700
Wire Wire Line
	10350 7250 10950 7250
Wire Wire Line
	10450 6600 10450 6700
Connection ~ 9400 7250
Connection ~ 10450 7250
Wire Wire Line
	10450 3950 10600 3950
Wire Wire Line
	10450 2750 11000 2750
Wire Wire Line
	10450 5250 11000 5250
Wire Wire Line
	10600 6600 10450 6600
Connection ~ 10600 5250
Wire Wire Line
	9400 4050 9400 4000
Wire Wire Line
	9400 5300 9400 5350
Connection ~ 9250 4000
Wire Wire Line
	9400 6650 9400 6700
Connection ~ 9250 5300
Wire Wire Line
	5800 3650 5350 3650
Wire Wire Line
	5800 3750 5350 3750
Wire Wire Line
	5350 3850 5800 3850
Wire Wire Line
	5200 3950 5800 3950
Wire Wire Line
	5750 4050 5800 4050
Wire Wire Line
	4750 4150 5800 4150
Wire Wire Line
	5750 4250 5800 4250
Wire Wire Line
	7100 4250 7150 4250
Wire Wire Line
	7100 4150 8200 4150
Wire Wire Line
	7100 4050 7150 4050
Wire Wire Line
	7550 3950 7100 3950
Wire Wire Line
	7550 3850 7100 3850
Wire Wire Line
	5650 3400 6250 3400
Wire Wire Line
	5750 3150 5750 3950
Connection ~ 5750 3950
Wire Wire Line
	6650 3400 7150 3400
Wire Wire Line
	7100 3650 8050 3650
Connection ~ 7150 3650
Wire Wire Line
	5250 4250 5200 4250
Wire Wire Line
	5200 3950 5200 4300
Wire Wire Line
	7700 4300 7700 4250
Wire Wire Line
	7700 4250 7650 4250
Wire Wire Line
	4750 3250 7650 3250
Wire Wire Line
	5800 5100 5350 5100
Wire Wire Line
	5800 5200 5350 5200
Wire Wire Line
	5350 5300 5800 5300
Wire Wire Line
	5200 5400 5800 5400
Wire Wire Line
	5750 5500 5800 5500
Wire Wire Line
	4750 5600 5800 5600
Wire Wire Line
	5750 5700 5800 5700
Wire Wire Line
	7100 5700 7150 5700
Wire Wire Line
	8200 5600 7100 5600
Wire Wire Line
	7100 5500 7150 5500
Wire Wire Line
	7550 5400 7100 5400
Wire Wire Line
	7100 5300 7550 5300
Wire Wire Line
	5650 4850 6250 4850
Wire Wire Line
	5750 4850 5750 5400
Connection ~ 5750 5400
Wire Wire Line
	6650 4850 7150 4850
Wire Wire Line
	7100 5100 8050 5100
Connection ~ 7150 5100
Wire Wire Line
	5250 5700 5200 5700
Wire Wire Line
	5200 5400 5200 5750
Wire Wire Line
	7700 5750 7700 5700
Wire Wire Line
	7700 5700 7650 5700
Wire Wire Line
	5100 4700 7650 4700
Wire Wire Line
	4750 6550 5800 6550
Wire Wire Line
	5800 6650 5350 6650
Wire Wire Line
	5350 6750 5800 6750
Wire Wire Line
	5200 6850 5800 6850
Wire Wire Line
	5750 6950 5800 6950
Wire Wire Line
	4750 7050 5800 7050
Wire Wire Line
	5750 7150 5800 7150
Wire Wire Line
	7100 7150 7150 7150
Wire Wire Line
	7100 7050 8200 7050
Wire Wire Line
	7100 6950 7150 6950
Wire Wire Line
	7550 6850 7100 6850
Wire Wire Line
	7100 6750 7550 6750
Wire Wire Line
	5650 6300 6250 6300
Wire Wire Line
	5750 6300 5750 6850
Connection ~ 5750 6850
Wire Wire Line
	6650 6300 7150 6300
Wire Wire Line
	8050 6550 7100 6550
Connection ~ 7150 6550
Wire Wire Line
	5200 6850 5200 7200
Wire Wire Line
	7700 7200 7700 7150
Wire Wire Line
	7700 7150 7650 7150
Wire Wire Line
	5100 4050 5250 4050
Wire Wire Line
	5100 5500 5250 5500
Wire Wire Line
	7650 6150 7650 6950
Wire Wire Line
	7650 4700 7650 5500
Wire Wire Line
	7650 3250 7650 4050
Connection ~ 5100 4700
Wire Wire Line
	4750 6150 7650 6150
Connection ~ 5100 6150
Wire Wire Line
	5650 3400 5650 3450
Connection ~ 5750 3400
Wire Wire Line
	5650 6300 5650 6350
Connection ~ 5750 6300
Wire Wire Line
	5650 4850 5650 4900
Connection ~ 5750 4850
Connection ~ 5200 5700
Connection ~ 5200 4250
Connection ~ 5200 7150
Connection ~ 10600 2750
Wire Wire Line
	7150 6300 7150 6550
Wire Wire Line
	7150 4850 7150 5100
Wire Wire Line
	7550 3550 7550 3950
Wire Wire Line
	7150 3400 7150 3650
Wire Wire Line
	10450 2750 10450 2800
Connection ~ 5100 4050
Wire Wire Line
	5250 7150 5200 7150
Wire Wire Line
	7550 5100 7550 5400
Connection ~ 7550 5300
Connection ~ 7550 3650
Connection ~ 7550 3850
Wire Wire Line
	7550 6550 7550 6850
Connection ~ 7550 6750
Connection ~ 5100 3250
Wire Wire Line
	5100 6950 5250 6950
Wire Wire Line
	12850 4400 12350 4400
Wire Wire Line
	12850 4500 12350 4500
Wire Wire Line
	12850 4600 12350 4600
Wire Wire Line
	9250 6650 9600 6650
Wire Wire Line
	9400 2800 9400 2750
Connection ~ 9250 2750
Wire Wire Line
	9900 3800 9600 3800
Wire Wire Line
	9600 3800 9600 3350
Connection ~ 9600 3350
Wire Wire Line
	10450 3800 10300 3800
Wire Wire Line
	10350 3350 10950 3350
Wire Wire Line
	10450 3300 10450 3800
Connection ~ 10450 3350
Wire Wire Line
	9900 5050 9600 5050
Wire Wire Line
	10450 5050 10300 5050
Wire Wire Line
	9600 5050 9600 4600
Connection ~ 9600 4600
Wire Wire Line
	10450 4550 10450 5050
Wire Wire Line
	9900 6350 9600 6350
Wire Wire Line
	10450 6350 10300 6350
Wire Wire Line
	9600 6350 9600 5900
Wire Wire Line
	9900 7700 9600 7700
Wire Wire Line
	10450 7700 10300 7700
Wire Wire Line
	9600 7700 9600 7250
Connection ~ 9600 5900
Connection ~ 9600 7250
Wire Wire Line
	13650 4400 14150 4400
Wire Wire Line
	13650 4500 14150 4500
Wire Wire Line
	12850 5300 12350 5300
Wire Wire Line
	7100 3750 7150 3750
Wire Wire Line
	7100 6650 7150 6650
Wire Wire Line
	7150 5200 7100 5200
Wire Wire Line
	9250 2750 9250 6650
Connection ~ 7550 5100
Connection ~ 8050 5100
Connection ~ 7550 6550
Wire Wire Line
	2050 4400 2050 4300
Connection ~ 2050 4400
Wire Wire Line
	8850 4500 8850 4600
Wire Wire Line
	8850 5800 8850 5900
Wire Wire Line
	10950 3350 10950 3250
Wire Wire Line
	10950 4600 10950 4500
Wire Wire Line
	10950 5900 10950 5800
Wire Wire Line
	10950 7250 10950 7150
Wire Wire Line
	8850 7150 8850 7250
Wire Wire Line
	8200 4150 8200 4050
Wire Wire Line
	8200 5500 8200 5600
Wire Wire Line
	8200 7050 8200 6950
Wire Wire Line
	4750 6950 4750 7050
Wire Wire Line
	4750 5600 4750 5500
Wire Wire Line
	4750 4050 4750 4150
Wire Wire Line
	4750 7900 5800 7900
Wire Wire Line
	5800 8000 5350 8000
Wire Wire Line
	5350 8100 5800 8100
Wire Wire Line
	5200 8200 5800 8200
Wire Wire Line
	5750 8300 5800 8300
Wire Wire Line
	4750 8400 5800 8400
Wire Wire Line
	5750 8500 5800 8500
Wire Wire Line
	7100 8500 7150 8500
Wire Wire Line
	7100 8400 8200 8400
Wire Wire Line
	7100 8300 7150 8300
Wire Wire Line
	7550 8200 7100 8200
Wire Wire Line
	7100 8100 7550 8100
Wire Wire Line
	5650 7650 6250 7650
Wire Wire Line
	5750 7650 5750 8200
Connection ~ 5750 8200
Wire Wire Line
	6650 7650 7150 7650
Wire Wire Line
	8050 7900 7100 7900
Connection ~ 7150 7900
Wire Wire Line
	5200 8200 5200 8550
Wire Wire Line
	7700 8550 7700 8500
Wire Wire Line
	7700 8500 7650 8500
Wire Wire Line
	7650 7500 7650 8300
Wire Wire Line
	5100 7500 7650 7500
Connection ~ 5100 7500
Wire Wire Line
	5650 7650 5650 7700
Connection ~ 5750 7650
Connection ~ 5200 8500
Wire Wire Line
	7150 7650 7150 7900
Wire Wire Line
	5250 8500 5200 8500
Wire Wire Line
	7550 7900 7550 8200
Connection ~ 7550 8100
Wire Wire Line
	5100 8300 5250 8300
Wire Wire Line
	7100 8000 7150 8000
Connection ~ 7550 7900
Wire Wire Line
	8200 8400 8200 8300
Wire Wire Line
	4750 8300 4750 8400
Connection ~ 5100 6950
Wire Wire Line
	8050 3650 8050 7900
Connection ~ 8050 6550
Wire Wire Line
	1950 4400 1950 4300
Wire Wire Line
	1850 4400 1850 4300
Connection ~ 1950 4400
Wire Wire Line
	1450 4300 1450 4400
Wire Wire Line
	1150 4400 2100 4400
Connection ~ 1850 4400
Wire Wire Line
	1550 4300 1550 4400
Connection ~ 1550 4400
Wire Wire Line
	1650 4400 1650 4300
Connection ~ 1650 4400
Wire Wire Line
	1750 4300 1750 4400
Connection ~ 1750 4400
Wire Wire Line
	1150 4400 1150 4150
Connection ~ 1450 4400
Wire Wire Line
	1350 4300 1350 4400
Connection ~ 1350 4400
Wire Wire Line
	5100 3250 5100 5500
Wire Wire Line
	5100 6150 5100 8300
Text Label 4800 6150 0    60   ~ 0
Vdpu_58
$Comp
L CONN_1 P53
U 1 1
P 8200 6550
F 0 "P53" H 8280 6550 40  0000 L CNN
F 1 "CONN_1" H 8200 6605 30  0001 C CNN
F 2 "" H 8200 6550 60  0000 C CNN
F 3 "" H 8200 6550 60  0000 C CNN
	1    8200 6550
	1    0    0    -1  
$EndComp
$Comp
L CONN_1 P54
U 1 1
P 11150 5250
F 0 "P54" H 11230 5250 40  0000 L CNN
F 1 "CONN_1" H 11150 5305 30  0001 C CNN
F 2 "" H 11150 5250 60  0000 C CNN
F 3 "" H 11150 5250 60  0000 C CNN
	1    11150 5250
	1    0    0    -1  
$EndComp
Wire Wire Line
	10600 5250 10600 6600
Wire Wire Line
	10600 3950 10600 2750
Text Label 10650 5250 0    60   ~ 0
Vipu34
$EndSCHEMATC
